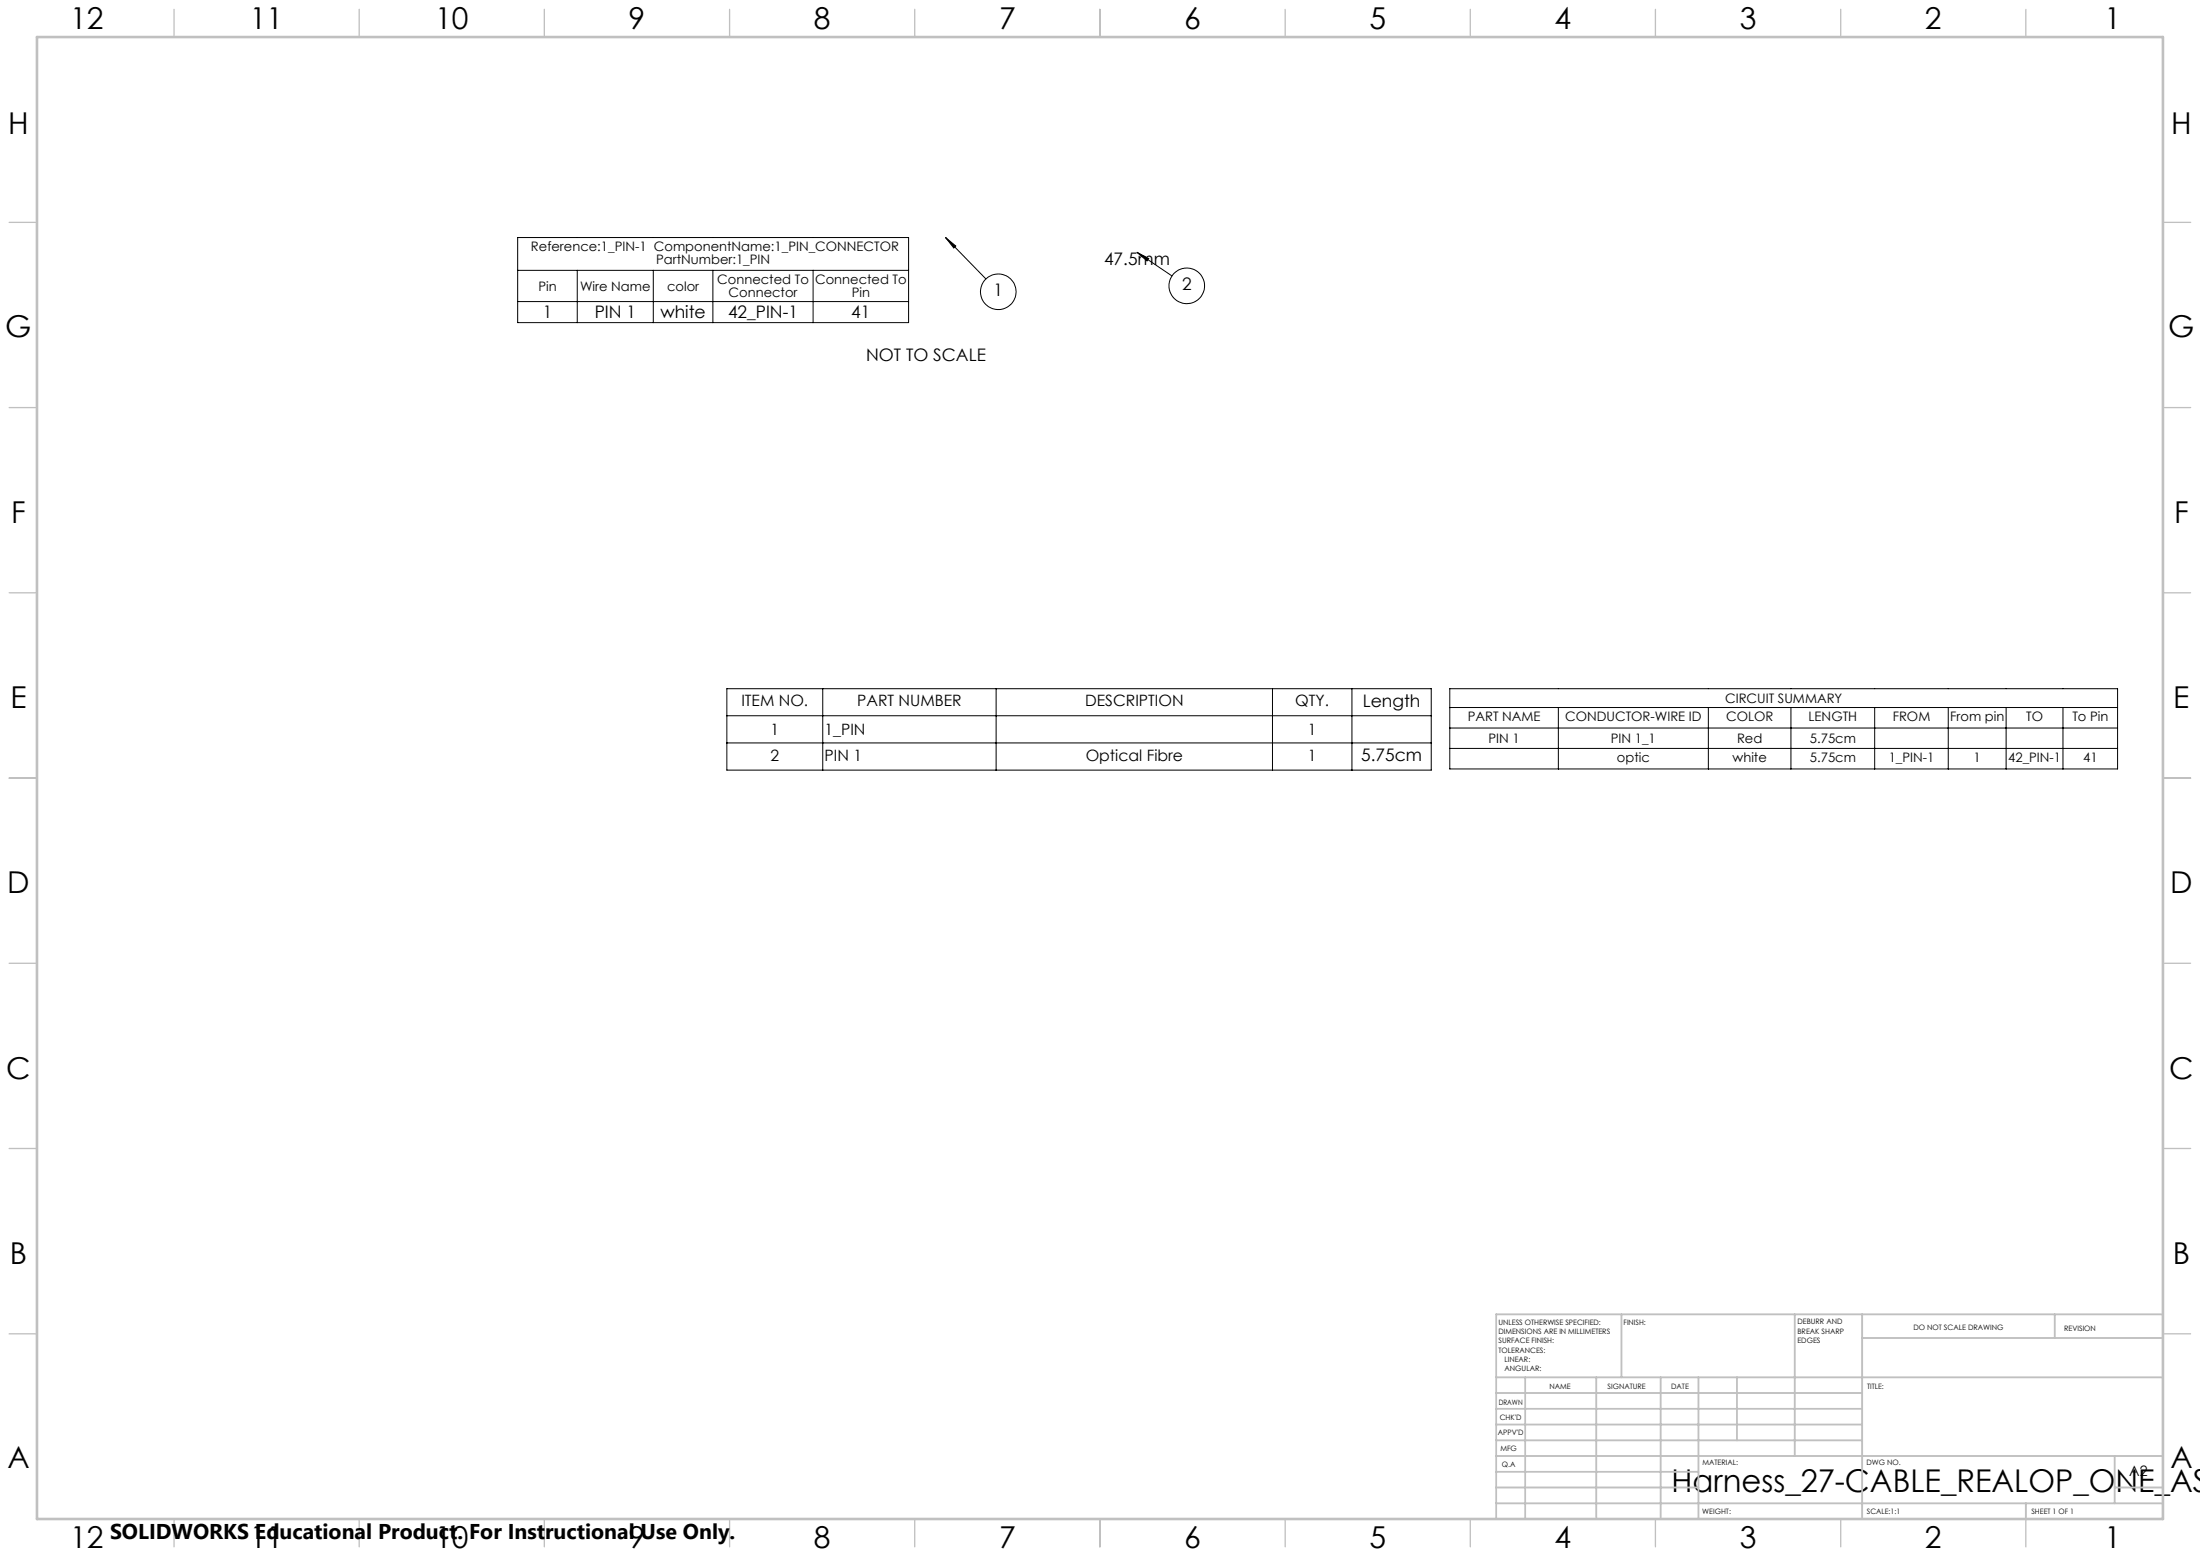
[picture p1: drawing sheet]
<svg xmlns="http://www.w3.org/2000/svg" width="594mm" height="420mm" viewBox="0 0 594 420" stroke-linecap="round" stroke-linejoin="round" font-family="sans-serif">
<g fill="none" stroke="#000" stroke-width=".27">
<path d="M139.8 64.1h105.5v23h-105.5zM139.8 73h105.5M155.9 73v14.1M176.4 73v14.1M192.5 73v14.1M219.5 73v14.1M255.3 64.1l10.9 11.2M255.3 64.1l2.8 2.3-.6 .5zM307 68.1l9.4 6.4M307 68.1l3.2 1.7-.5 .6zM139.8 81.4h105.5M196.3 185.9h190.1v22h-190.1z"/>
<path d="M196.3 193.2h190.1M222.1 185.9v22M269 185.9v22M343.6 185.9v22M365 185.9v22M391.4 185.9h180.3v21.7h-180.3zM391.4 191h180.3M391.4 196.5h180.3M420.8 191v16.6M461.3 191v16.6M483.6 191v16.6M506.2 191v16.6"/>
<path d="M526 191v16.6M541.7 191v16.6M557 191v16.6M196.3 200.5h190.1M391.4 202h180.3"/>
<circle cx="269.5" cy="78.8" r="4.8"/>
<circle cx="320.4" cy="77.2" r="4.8"/>
</g>
<g fill="none" stroke="#c0c0c0" stroke-width=".35">
<path d="M47 2.5v7.5M97 2.5v7.5M147 2.5v7.5M197 2.5v7.5M247 2.5v7.5M297 2.5v7.5M347 2.5v7.5M397 2.5v7.5M447 2.5v7.5M497 2.5v7.5M547 2.5v7.5M2.5 60h7.5"/>
<path d="M584 60h7.5M2.5 110h7.5M584 110h7.5M2.5 160h7.5M584 160h7.5M2.5 210h7.5M584 210h7.5M2.5 260h7.5M584 260h7.5M2.5 310h7.5M584 310h7.5M2.5 360h7.5"/>
<path d="M584 360h7.5M47 410v7.5M97 410v7.5M147 410v7.5M197 410v7.5M247 410v7.5M297 410v7.5M347 410v7.5M397 410v7.5M447 410v7.5M497 410v7.5M547 410v7.5"/>
</g>
<g fill="none" stroke="#c0c0c0" stroke-width=".5">
<path d="M437.8 354.8v17M484.6 354.8v38.2M502.8 354.8v55.2M554.8 354.8v6.4M584 354.8h-180v55.2M404 371.8h180M404 376h98.8M411.8 371.8v38.2M431 371.8v38.2M448.4 371.8v38.2M458.6 371.8v38.2M469 371.8v17"/>
<path d="M502.8 361.2h81.2M404 388.8h98.8M404 384.5h98.8M404 380.3h98.8M404 397.3h54.6M404 393h180M571 393v12.8M404 405.8h180M404 401.5h54.6M547 405.8v4.2M571 401.5h13"/>
</g>
<path d="M10 10h574v400h-574z" fill="none" stroke="#c0c0c0" stroke-width=".7"/>
<path d="M255.3 64.1l2.8 2.3-.6 .5zM307 68.1l3.2 1.7-.5 .6z" fill="#000"/>
<text font-size="8.5" x="451.3" y="402.7">Harness_27-CABLE_REALOP_ONE_AS</text>
<g font-size="8.1">
<text x="19" y="8">12</text>
<text x="67.5" y="8">11</text>
<text x="117.5" y="8">10</text>
<text x="169.7" y="8">9</text>
<text x="219.7" y="8">8</text>
<text x="269.7" y="8">7</text>
<text x="319.7" y="8">6</text>
<text x="369.7" y="8">5</text>
<text x="419.7" y="8">4</text>
<text x="469.7" y="8">3</text>
<text x="519.7" y="8">2</text>
<text x="568.2" y="8">1</text>
<text x="2.2" y="36.1">H</text>
<text x="586.2" y="36.1">H</text>
<text x="1.4" y="91.1">G</text>
<text x="585.4" y="91.1">G</text>
<text x="3" y="141.1">F</text>
<text x="587" y="141.1">F</text>
<text x="2.8" y="191.1">E</text>
<text x="586.8" y="191.1">E</text>
<text x="2" y="241.1">D</text>
<text x="586" y="241.1">D</text>
<text x="1.7" y="291.1">C</text>
<text x="585.7" y="291.1">C</text>
<text x="2.7" y="341.1">B</text>
<text x="586.7" y="341.1">B</text>
<text x="2" y="396.1">A</text>
<text x="586" y="396.1">A</text>
<text x="19" y="418">12</text>
<text x="67.5" y="418">11</text>
<text x="117.5" y="418">10</text>
<text x="169.7" y="418">9</text>
<text x="219.7" y="418">8</text>
<text x="269.7" y="418">7</text>
<text x="319.7" y="418">6</text>
<text x="369.7" y="418">5</text>
<text x="419.7" y="418">4</text>
<text x="469.7" y="418">3</text>
<text x="519.7" y="418">2</text>
<text x="568.2" y="418">1</text>
</g>
<text font-size="5.8" x="29.7" y="415.3">SOLIDWORKS Educational Product. For Instructional Use Only.</text>
<g font-size="4.7">
<text x="298.1" y="71.6">47.5mm</text>
<text x="268.3" y="80">1</text>
<text x="319.2" y="78.4">2</text>
<text x="146.5" y="85.9">1</text>
<text x="160.6" y="85.9">PIN 1</text>
<text x="178.3" y="85.9">white</text>
<text x="196.6" y="85.9">42_PIN-1</text>
<text x="229.9" y="85.9">41</text>
<text x="233.9" y="97.6">NOT TO SCALE</text>
<text x="367.9" y="190.8">Length</text>
<text x="367.5" y="205.4">5.75cm</text>
</g>
<g font-size="4.2">
<text x="200.2" y="190.7">ITEM NO.</text>
<text x="231.4" y="190.7">PART NUMBER</text>
<text x="293" y="190.7">DESCRIPTION</text>
<text x="349.7" y="190.7">QTY.</text>
<text x="208" y="198.4">1</text>
<text x="222.7" y="198.4">1_PIN</text>
<text x="353.1" y="198.4">1</text>
<text x="208" y="205.3">2</text>
<text x="222.7" y="205.3">PIN 1</text>
<text x="293.1" y="205.3">Optical Fibre</text>
<text x="353.1" y="205.3">1</text>
</g>
<text font-size="3.9" x="574.9" y="398.5">A2</text>
<g font-size="3.5">
<text x="143.4" y="67.8">Reference:1_PIN-1 ComponentName:1_PIN_CONNECTOR</text>
<text x="177.2" y="71.3">PartNumber:1_PIN</text>
<text x="193.7" y="76.7">Connected To</text>
<text x="220.1" y="76.7">Connected To</text>
<text x="145.4" y="78.5">Pin</text>
<text x="156.6" y="78.5">Wire Name</text>
<text x="180.1" y="78.5">color</text>
<text x="196.7" y="80.3">Connector</text>
<text x="230" y="80.3">Pin</text>
<text x="465.8" y="189.7">CIRCUIT SUMMARY</text>
<text x="396.3" y="194.7">PART NAME</text>
<text x="422.6" y="194.7">CONDUCTOR-WIRE ID</text>
<text x="466" y="194.7">COLOR</text>
<text x="488.3" y="194.7">LENGTH</text>
<text x="511" y="194.7">FROM</text>
<text x="526.5" y="194.7">From pin</text>
<text x="547.1" y="194.7">TO</text>
<text x="559.5" y="194.7">To Pin</text>
<text x="401.9" y="200.6">PIN 1</text>
<text x="434.9" y="200.6">PIN 1_1</text>
<text x="469" y="200.6">Red</text>
<text x="488.7" y="200.6">5.75cm</text>
<text x="436.6" y="205.8">optic</text>
<text x="467.8" y="205.8">white</text>
<text x="488.7" y="205.8">5.75cm</text>
<text x="509.9" y="205.8">1_PIN-1</text>
<text x="532.9" y="205.8">1</text>
<text x="542.2" y="205.8">42_PIN-1</text>
<text x="562.4" y="205.8">41</text>
</g>
<g font-size="2">
<text x="404.6" y="357.6">UNLESS OTHERWISE SPECIFIED:</text>
<text x="438.4" y="357.6">FINISH:</text>
<text x="485.3" y="357.5">DEBURR AND</text>
<text x="485.3" y="360">BREAK SHARP</text>
<text x="516.6" y="359">DO NOT SCALE DRAWING</text>
<text x="557.3" y="359.2">REVISION</text>
<text x="404.6" y="360.1">DIMENSIONS ARE IN MILLIMETERS</text>
<text x="404.6" y="362.6">SURFACE FINISH:</text>
<text x="404.6" y="365.1">TOLERANCES:</text>
<text x="485.3" y="362.5">EDGES</text>
<text x="406.2" y="367.6">LINEAR:</text>
<text x="406.2" y="370.1">ANGULAR:</text>
<text x="418.3" y="375">NAME</text>
<text x="434" y="374.9">SIGNATURE</text>
<text x="451.2" y="374.9">DATE</text>
<text x="504.1" y="374.9">TITLE:</text>
<text x="404.6" y="379.1">DRAWN</text>
<text x="404.9" y="383.3">CHK'D</text>
<text x="404.4" y="387.4">APPV'D</text>
<text x="405.1" y="391.8">MFG</text>
<text x="405.5" y="396">Q.A</text>
<text x="459.6" y="395.5">MATERIAL:</text>
<text x="504" y="395.5">DWG NO.</text>
<text x="459.6" y="408.5">WEIGHT:</text>
<text x="504.1" y="408.6">SCALE:1:1</text>
<text x="548.5" y="408.6">SHEET 1 OF 1</text>
</g>
</svg>
